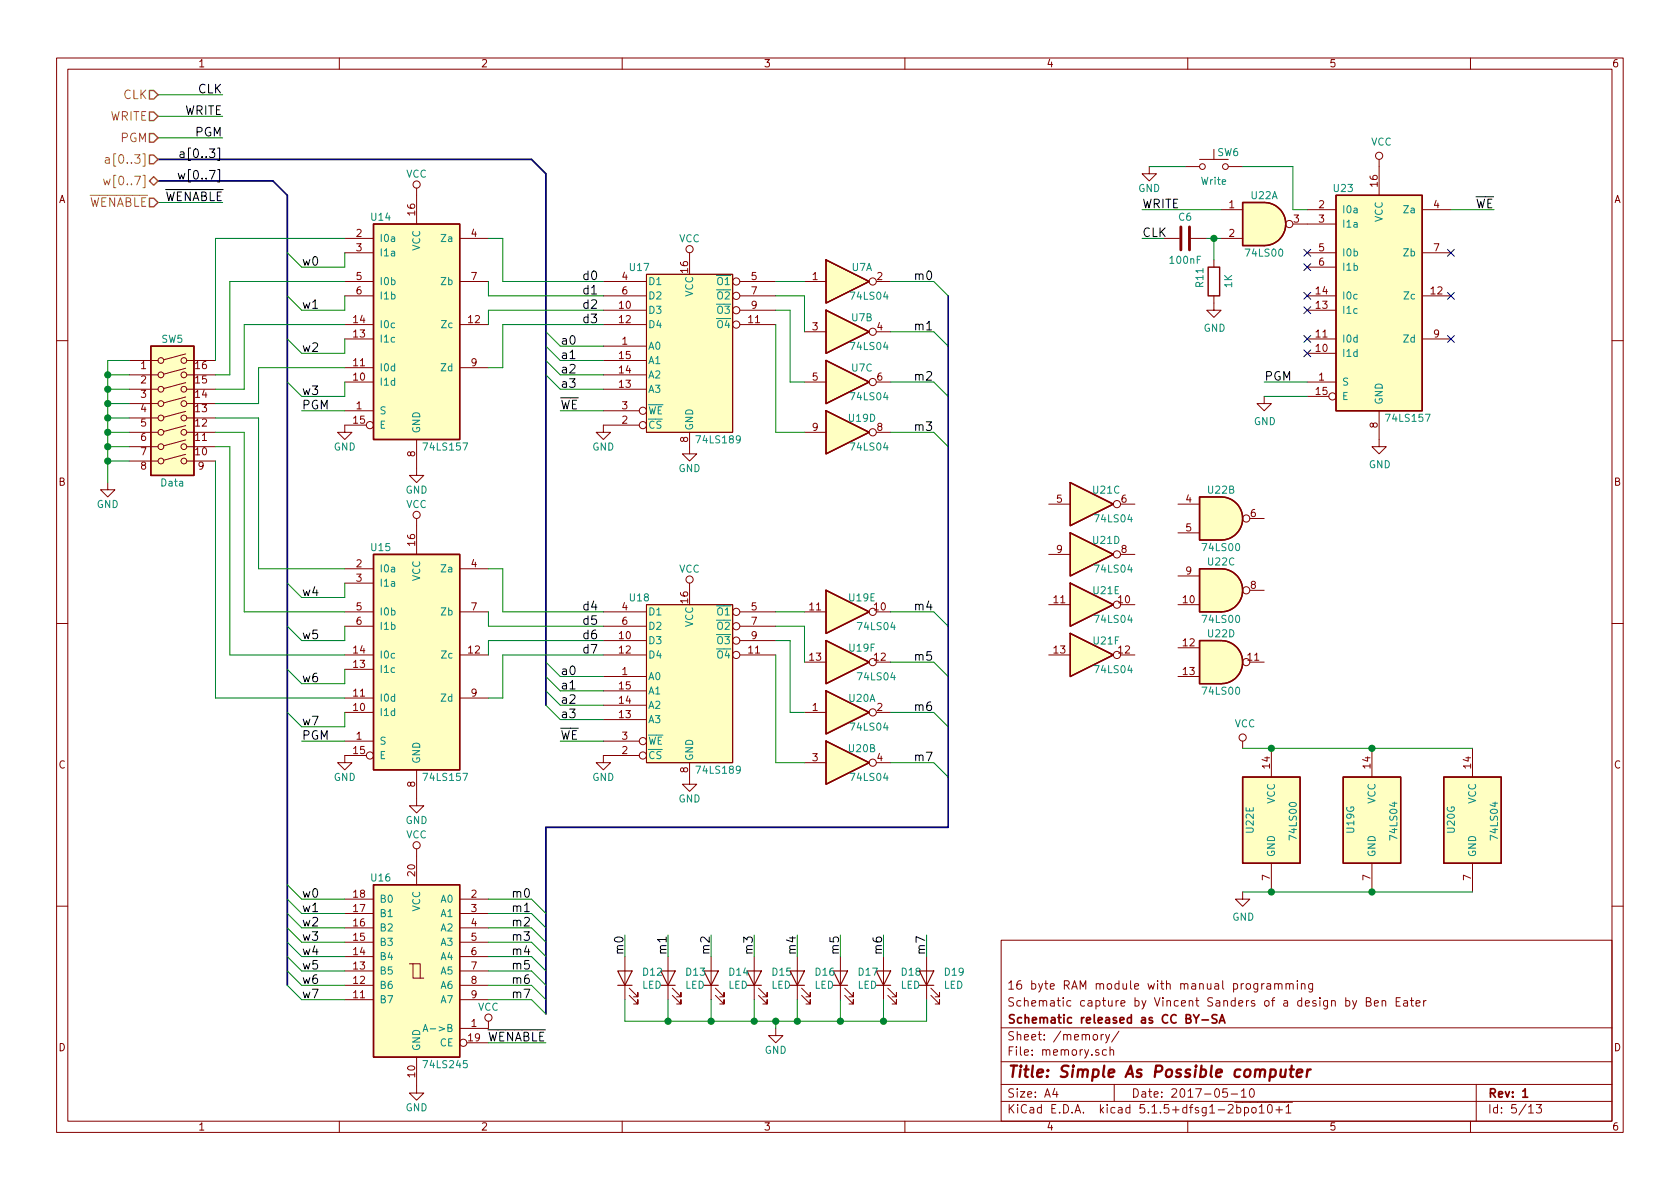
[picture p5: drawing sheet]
EESchema Schematic File Version 4
EELAYER 30 0
EELAYER END
$Descr A4 11693 8268
encoding utf-8
Sheet 5 13
Title "Simple As Possible computer"
Date "2017-05-10"
Rev "1"
Comp "Schematic released as CC BY-SA"
Comment1 "Schematic capture by Vincent Sanders of a design by Ben Eater"
Comment2 "16 byte RAM module with manual programming"
Comment3 ""
Comment4 ""
$EndDescr
Text HLabel 1100 1250 0    60   3State ~ 0
w[0..7]
Text HLabel 1100 650  0    60   Input ~ 0
CLK
Text Label 1550 650  2    60   ~ 0
CLK
Text Label 1550 1250 2    60   ~ 0
w[0..7]
Text Label 4350 6500 3    60   ~ 0
m0
Text Label 4650 6500 3    60   ~ 0
m1
Text Label 4950 6500 3    60   ~ 0
m2
Text Label 5250 6500 3    60   ~ 0
m3
Text Label 5550 6500 3    60   ~ 0
m4
Text Label 5850 6500 3    60   ~ 0
m5
Text Label 6150 6500 3    60   ~ 0
m6
Text Label 6450 6500 3    60   ~ 0
m7
Text HLabel 1100 800  0    60   Input ~ 0
WRITE
Text Label 1550 800  2    60   ~ 0
WRITE
Text Label 10400 1450 2    60   ~ 0
~WE
Text Label 7950 1450 0    60   ~ 0
WRITE
NoConn ~ 10100 1750
NoConn ~ 10100 2050
NoConn ~ 10100 2350
Entry Bus Bus
	1900 1250 2000 1350
Wire Wire Line
	4350 7100 4650 7100
Connection ~ 4650 7100
Connection ~ 4950 7100
Connection ~ 5250 7100
Connection ~ 6150 7100
Connection ~ 5850 7100
Connection ~ 5550 7100
Wire Wire Line
	10100 1450 10400 1450
Wire Wire Line
	5400 7150 5400 7100
Connection ~ 5400 7100
Wire Wire Line
	4650 7100 4950 7100
Wire Wire Line
	4950 7100 5250 7100
Wire Wire Line
	5250 7100 5400 7100
Wire Wire Line
	6150 7100 6450 7100
Wire Wire Line
	5850 7100 6150 7100
Wire Wire Line
	5550 7100 5850 7100
Wire Wire Line
	5400 7100 5550 7100
$Comp
L 74xx:74LS00 U22
U 1 1
P 8800 1550
F 0 "U22" H 8800 1750 50  0000 C CNN
F 1 "74LS00" H 8800 1350 50  0000 C CNN
F 2 "" H 8800 1550 50  0001 C CNN
F 3 "http://www.ti.com/lit/gpn/sn74ls00" H 8800 1550 50  0001 C CNN
	1    8800 1550
	1    0    0    -1  
$EndComp
$Comp
L 74xx:74LS00 U22
U 5 1
P 8850 5700
F 0 "U22" V 8700 5600 50  0000 L CNN
F 1 "74LS00" V 9000 5550 50  0000 L CNN
F 2 "" H 8850 5700 50  0001 C CNN
F 3 "http://www.ti.com/lit/gpn/sn74ls00" H 8850 5700 50  0001 C CNN
	5    8850 5700
	1    0    0    -1  
$EndComp
$Comp
L 74xx:74LS157 U23
U 1 1
P 9600 2050
F 0 "U23" H 9350 2800 50  0000 C CNN
F 1 "74LS157" H 9800 1200 50  0000 C CNN
F 2 "" H 9600 2050 50  0001 C CNN
F 3 "http://www.ti.com/lit/gpn/sn74LS157" H 9600 2050 50  0001 C CNN
	1    9600 2050
	1    0    0    -1  
$EndComp
$Comp
L power:VCC #PWR065
U 1 1
P 9600 1150
F 0 "#PWR065" H 9600 1000 50  0001 C CNN
F 1 "VCC" H 9617 1323 50  0000 C CNN
F 2 "" H 9600 1150 50  0001 C CNN
F 3 "" H 9600 1150 50  0001 C CNN
	1    9600 1150
	1    0    0    -1  
$EndComp
$Comp
L power:GND #PWR066
U 1 1
P 9600 3050
F 0 "#PWR066" H 9600 2800 50  0001 C CNN
F 1 "GND" H 9605 2877 50  0000 C CNN
F 2 "" H 9600 3050 50  0001 C CNN
F 3 "" H 9600 3050 50  0001 C CNN
	1    9600 3050
	1    0    0    -1  
$EndComp
$Comp
L Switch:SW_Push SW6
U 1 1
P 8450 1150
F 0 "SW6" H 8550 1250 50  0000 C CNN
F 1 "Write" H 8450 1050 50  0000 C CNN
F 2 "" H 8450 1350 50  0001 C CNN
F 3 "" H 8450 1350 50  0001 C CNN
	1    8450 1150
	1    0    0    -1  
$EndComp
$Comp
L power:GND #PWR060
U 1 1
P 8000 1150
F 0 "#PWR060" H 8000 900 50  0001 C CNN
F 1 "GND" H 8000 1000 50  0000 C CNN
F 2 "" H 8000 1150 50  0001 C CNN
F 3 "" H 8000 1150 50  0001 C CNN
	1    8000 1150
	1    0    0    -1  
$EndComp
NoConn ~ 9100 1750
NoConn ~ 9100 1850
NoConn ~ 9100 2050
NoConn ~ 9100 2150
NoConn ~ 9100 2350
NoConn ~ 9100 2450
$Comp
L power:GND #PWR064
U 1 1
P 8800 2750
F 0 "#PWR064" H 8800 2500 50  0001 C CNN
F 1 "GND" H 8805 2577 50  0000 C CNN
F 2 "" H 8800 2750 50  0001 C CNN
F 3 "" H 8800 2750 50  0001 C CNN
	1    8800 2750
	1    0    0    -1  
$EndComp
Text Label 8800 2650 0    60   ~ 0
PGM
$Comp
L Device:R R11
U 1 1
P 8450 1950
F 0 "R11" V 8350 1900 50  0000 L CNN
F 1 "1K" V 8550 1900 50  0000 L CNN
F 2 "" V 8380 1950 50  0001 C CNN
F 3 "~" H 8450 1950 50  0001 C CNN
	1    8450 1950
	1    0    0    -1  
$EndComp
$Comp
L power:GND #PWR061
U 1 1
P 8450 2100
F 0 "#PWR061" H 8450 1850 50  0001 C CNN
F 1 "GND" H 8455 1927 50  0000 C CNN
F 2 "" H 8450 2100 50  0001 C CNN
F 3 "" H 8450 2100 50  0001 C CNN
	1    8450 2100
	1    0    0    -1  
$EndComp
$Comp
L Device:C C6
U 1 1
P 8250 1650
F 0 "C6" V 8100 1650 50  0000 C CNN
F 1 "100nF" V 8400 1650 50  0000 C CNN
F 2 "" H 8288 1500 50  0001 C CNN
F 3 "~" H 8250 1650 50  0001 C CNN
	1    8250 1650
	0    1    1    0   
$EndComp
Wire Wire Line
	8400 1650 8450 1650
Wire Wire Line
	8450 1800 8450 1650
Connection ~ 8450 1650
Wire Wire Line
	8450 1650 8500 1650
Wire Wire Line
	7950 1650 8100 1650
Text Label 7950 1650 0    60   ~ 0
CLK
Wire Wire Line
	7950 1450 8500 1450
Wire Wire Line
	750  3100 750  3200
Wire Wire Line
	750  3000 750  3100
Wire Wire Line
	750  2900 750  3000
Wire Wire Line
	750  2800 750  2900
Wire Wire Line
	750  2700 750  2800
Wire Wire Line
	750  2600 750  2700
Wire Wire Line
	750  3200 750  3350
Wire Wire Line
	1500 1650 1500 2500
Wire Wire Line
	1600 2600 1600 1950
Wire Wire Line
	1700 2700 1700 2250
Wire Wire Line
	1800 2800 1800 2550
Wire Wire Line
	1500 2800 1800 2800
Wire Wire Line
	1500 2700 1700 2700
Wire Wire Line
	1500 2600 1600 2600
Wire Wire Line
	1500 2900 1800 2900
Wire Wire Line
	1500 3000 1700 3000
Wire Wire Line
	1500 3100 1600 3100
Connection ~ 750  3100
Wire Wire Line
	900  3100 750  3100
Connection ~ 750  3000
Wire Wire Line
	900  3000 750  3000
Connection ~ 750  2900
Wire Wire Line
	900  2900 750  2900
Connection ~ 750  2800
Wire Wire Line
	900  2800 750  2800
Connection ~ 750  2700
Wire Wire Line
	900  2700 750  2700
Connection ~ 750  2600
Wire Wire Line
	900  2600 750  2600
Connection ~ 750  3200
Wire Wire Line
	900  3200 750  3200
Wire Wire Line
	750  2500 900  2500
Wire Wire Line
	750  2500 750  2600
Wire Wire Line
	3900 5000 4200 5000
Wire Wire Line
	3900 4900 4200 4900
Wire Wire Line
	3900 4800 4200 4800
Wire Wire Line
	3900 4700 4200 4700
Wire Wire Line
	3900 2700 4200 2700
Wire Wire Line
	3900 2600 4200 2600
Wire Wire Line
	3900 2500 4200 2500
Wire Wire Line
	3900 2400 4200 2400
Text Label 1550 1100 2    60   ~ 0
a[0..3]
Entry Wire Line
	3800 4900 3900 5000
Entry Wire Line
	3800 4800 3900 4900
Entry Wire Line
	3800 4700 3900 4800
Entry Wire Line
	3800 4600 3900 4700
Entry Wire Line
	3800 2600 3900 2700
Entry Wire Line
	3800 2500 3900 2600
Entry Wire Line
	3800 2400 3900 2500
Entry Wire Line
	3800 2300 3900 2400
Text Label 3900 2850 0    60   ~ 0
~WE
Text Label 3900 5150 0    60   ~ 0
~WE
Text Label 2100 2850 0    60   ~ 0
PGM
Text Label 2100 5150 0    60   ~ 0
PGM
Text Label 2100 5050 0    60   ~ 0
w7
Text Label 2100 4750 0    60   ~ 0
w6
Text Label 2100 4450 0    60   ~ 0
w5
Text Label 2100 4150 0    60   ~ 0
w4
Text Label 2100 2750 0    60   ~ 0
w3
Text Label 2100 2450 0    60   ~ 0
w2
Text Label 2100 2150 0    60   ~ 0
w1
Text Label 2100 1850 0    60   ~ 0
w0
Entry Wire Line
	2000 4950 2100 5050
Entry Wire Line
	2000 4650 2100 4750
Entry Wire Line
	2000 4350 2100 4450
Entry Wire Line
	2000 4050 2100 4150
Entry Wire Line
	2000 2650 2100 2750
Entry Wire Line
	2000 2350 2100 2450
Entry Wire Line
	2000 2050 2100 2150
Entry Wire Line
	2000 1750 2100 1850
Text Label 4050 4550 0    60   ~ 0
d7
Text Label 4050 4450 0    60   ~ 0
d6
Text Label 4050 4350 0    60   ~ 0
d5
Text Label 4050 4250 0    60   ~ 0
d4
Text Label 4050 2250 0    60   ~ 0
d3
Text Label 4050 2150 0    60   ~ 0
d2
Text Label 4050 2050 0    60   ~ 0
d1
Text Label 4050 1950 0    60   ~ 0
d0
Text Label 3900 5000 0    60   ~ 0
a3
Text Label 3900 4900 0    60   ~ 0
a2
Text Label 3900 4800 0    60   ~ 0
a1
Text Label 3900 4700 0    60   ~ 0
a0
Text Label 3900 2700 0    60   ~ 0
a3
Text Label 3900 2600 0    60   ~ 0
a2
Text Label 3900 2500 0    60   ~ 0
a1
Text Label 3900 2400 0    60   ~ 0
a0
Text Label 3800 7250 2    60   ~ 0
~WENABLE
$Comp
L 74xx:74LS157 U14
U 1 1
P 2900 2250
F 0 "U14" H 2650 3000 50  0000 C CNN
F 1 "74LS157" H 3100 1400 50  0000 C CNN
F 2 "" H 2900 2250 50  0001 C CNN
F 3 "http://www.ti.com/lit/gpn/sn74LS157" H 2900 2250 50  0001 C CNN
	1    2900 2250
	1    0    0    -1  
$EndComp
$Comp
L 74xx:74LS157 U15
U 1 1
P 2900 4550
F 0 "U15" H 2650 5300 50  0000 C CNN
F 1 "74LS157" H 3100 3700 50  0000 C CNN
F 2 "" H 2900 4550 50  0001 C CNN
F 3 "http://www.ti.com/lit/gpn/sn74LS157" H 2900 4550 50  0001 C CNN
	1    2900 4550
	1    0    0    -1  
$EndComp
$Comp
L power:VCC #PWR046
U 1 1
P 2900 1350
F 0 "#PWR046" H 2900 1200 50  0001 C CNN
F 1 "VCC" H 2900 1500 50  0000 C CNN
F 2 "" H 2900 1350 50  0001 C CNN
F 3 "" H 2900 1350 50  0001 C CNN
	1    2900 1350
	1    0    0    -1  
$EndComp
$Comp
L power:GND #PWR047
U 1 1
P 2900 3250
F 0 "#PWR047" H 2900 3000 50  0001 C CNN
F 1 "GND" H 2900 3100 50  0000 C CNN
F 2 "" H 2900 3250 50  0001 C CNN
F 3 "" H 2900 3250 50  0001 C CNN
	1    2900 3250
	1    0    0    -1  
$EndComp
$Comp
L power:GND #PWR043
U 1 1
P 750 3350
F 0 "#PWR043" H 750 3100 50  0001 C CNN
F 1 "GND" H 750 3200 50  0000 C CNN
F 2 "" H 750 3350 50  0001 C CNN
F 3 "" H 750 3350 50  0001 C CNN
	1    750  3350
	1    0    0    -1  
$EndComp
$Comp
L power:GND #PWR044
U 1 1
P 2400 2950
F 0 "#PWR044" H 2400 2700 50  0001 C CNN
F 1 "GND" H 2400 2800 50  0000 C CNN
F 2 "" H 2400 2950 50  0001 C CNN
F 3 "" H 2400 2950 50  0001 C CNN
	1    2400 2950
	1    0    0    -1  
$EndComp
Text HLabel 1100 950  0    60   Input ~ 0
PGM
Text Label 1550 950  2    60   ~ 0
PGM
Wire Wire Line
	2400 1750 2400 1850
Wire Wire Line
	2400 2750 2400 2650
Wire Wire Line
	2400 2350 2400 2450
Wire Wire Line
	2400 2150 2400 2050
$Comp
L power:VCC #PWR048
U 1 1
P 2900 3650
F 0 "#PWR048" H 2900 3500 50  0001 C CNN
F 1 "VCC" H 2900 3800 50  0000 C CNN
F 2 "" H 2900 3650 50  0001 C CNN
F 3 "" H 2900 3650 50  0001 C CNN
	1    2900 3650
	1    0    0    -1  
$EndComp
$Comp
L power:GND #PWR049
U 1 1
P 2900 5550
F 0 "#PWR049" H 2900 5300 50  0001 C CNN
F 1 "GND" H 2900 5400 50  0000 C CNN
F 2 "" H 2900 5550 50  0001 C CNN
F 3 "" H 2900 5550 50  0001 C CNN
	1    2900 5550
	1    0    0    -1  
$EndComp
$Comp
L power:GND #PWR045
U 1 1
P 2400 5250
F 0 "#PWR045" H 2400 5000 50  0001 C CNN
F 1 "GND" H 2400 5100 50  0000 C CNN
F 2 "" H 2400 5250 50  0001 C CNN
F 3 "" H 2400 5250 50  0001 C CNN
	1    2400 5250
	1    0    0    -1  
$EndComp
Wire Wire Line
	2400 5050 2400 4950
Wire Wire Line
	1500 3200 1500 4850
Wire Wire Line
	2400 4750 2400 4650
Wire Wire Line
	1600 3100 1600 4550
Wire Wire Line
	2400 4450 2400 4350
Wire Wire Line
	1700 3000 1700 4250
Wire Wire Line
	2400 4150 2400 4050
Wire Wire Line
	1800 2900 1800 3950
$Comp
L sap:74LS189 U18
U 1 1
P 4800 4750
F 0 "U18" H 4450 5350 50  0000 C CNN
F 1 "74LS189" H 5000 4150 50  0000 C CNN
F 2 "" H 4800 4750 50  0000 C CNN
F 3 "" H 4800 4750 50  0000 C CNN
	1    4800 4750
	1    0    0    -1  
$EndComp
Entry Bus Bus
	3700 1100 3800 1200
Text HLabel 1100 1100 0    60   Input ~ 0
a[0..3]
$Comp
L power:GND #PWR053
U 1 1
P 4200 2950
F 0 "#PWR053" H 4200 2700 50  0001 C CNN
F 1 "GND" H 4200 2800 50  0000 C CNN
F 2 "" H 4200 2950 50  0001 C CNN
F 3 "" H 4200 2950 50  0001 C CNN
	1    4200 2950
	1    0    0    -1  
$EndComp
$Comp
L power:GND #PWR054
U 1 1
P 4200 5250
F 0 "#PWR054" H 4200 5000 50  0001 C CNN
F 1 "GND" H 4200 5100 50  0000 C CNN
F 2 "" H 4200 5250 50  0001 C CNN
F 3 "" H 4200 5250 50  0001 C CNN
	1    4200 5250
	1    0    0    -1  
$EndComp
Wire Wire Line
	3500 3950 3500 4250
Wire Wire Line
	3500 4850 3500 4550
$Comp
L 74xx:74LS245 U16
U 1 1
P 2900 6750
F 0 "U16" H 3150 7400 50  0000 C CNN
F 1 "74LS245" H 2700 6100 50  0000 C CNN
F 2 "" H 2900 6750 50  0001 C CNN
F 3 "http://www.ti.com/lit/gpn/sn74LS245" H 2900 6750 50  0001 C CNN
	1    2900 6750
	-1   0    0    -1  
$EndComp
$Comp
L power:GND #PWR051
U 1 1
P 2900 7550
F 0 "#PWR051" H 2900 7300 50  0001 C CNN
F 1 "GND" H 2900 7400 50  0000 C CNN
F 2 "" H 2900 7550 50  0001 C CNN
F 3 "" H 2900 7550 50  0001 C CNN
	1    2900 7550
	1    0    0    -1  
$EndComp
$Comp
L power:VCC #PWR050
U 1 1
P 2900 5950
F 0 "#PWR050" H 2900 5800 50  0001 C CNN
F 1 "VCC" H 2900 6100 50  0000 C CNN
F 2 "" H 2900 5950 50  0001 C CNN
F 3 "" H 2900 5950 50  0001 C CNN
	1    2900 5950
	1    0    0    -1  
$EndComp
Entry Wire Line
	2000 6850 2100 6950
Entry Wire Line
	2000 6750 2100 6850
Entry Wire Line
	2000 6650 2100 6750
Entry Wire Line
	2000 6550 2100 6650
Entry Wire Line
	2000 6450 2100 6550
Entry Wire Line
	2000 6350 2100 6450
Entry Wire Line
	2000 6250 2100 6350
Entry Wire Line
	2000 6150 2100 6250
$Comp
L power:VCC #PWR052
U 1 1
P 3400 7150
F 0 "#PWR052" H 3400 7000 50  0001 C CNN
F 1 "VCC" H 3400 7300 50  0000 C CNN
F 2 "" H 3400 7150 50  0001 C CNN
F 3 "" H 3400 7150 50  0001 C CNN
	1    3400 7150
	1    0    0    -1  
$EndComp
Text Label 2100 6250 0    60   ~ 0
w0
Text Label 2100 6350 0    60   ~ 0
w1
Text Label 2100 6450 0    60   ~ 0
w2
Text Label 2100 6550 0    60   ~ 0
w3
Text Label 2100 6650 0    60   ~ 0
w4
Text Label 2100 6750 0    60   ~ 0
w5
Text Label 2100 6850 0    60   ~ 0
w6
Text Label 2100 6950 0    60   ~ 0
w7
Wire Bus Line
	1900 1250 1100 1250
Wire Wire Line
	1100 650  1550 650 
Wire Wire Line
	1100 800  1550 800 
Wire Wire Line
	1100 950  1550 950 
$Comp
L 74xx:74LS04 U19
U 7 1
P 9550 5700
F 0 "U19" V 9400 5600 50  0000 L CNN
F 1 "74LS04" V 9700 5550 50  0000 L CNN
F 2 "" H 9550 5700 50  0001 C CNN
F 3 "http://www.ti.com/lit/gpn/sn74LS04" H 9550 5700 50  0001 C CNN
	7    9550 5700
	1    0    0    -1  
$EndComp
$Comp
L 74xx:74LS04 U7
U 1 1
P 5900 1950
F 0 "U7" H 6000 2050 50  0000 C CNN
F 1 "74LS04" H 6050 1850 50  0000 C CNN
F 2 "" H 5900 1950 50  0001 C CNN
F 3 "http://www.ti.com/lit/gpn/sn74LS04" H 5900 1950 50  0001 C CNN
	1    5900 1950
	1    0    0    -1  
$EndComp
$Comp
L 74xx:74LS04 U20
U 7 1
P 10250 5700
F 0 "U20" V 10100 5600 50  0000 L CNN
F 1 "74LS04" V 10400 5550 50  0000 L CNN
F 2 "" H 10250 5700 50  0001 C CNN
F 3 "http://www.ti.com/lit/gpn/sn74LS04" H 10250 5700 50  0001 C CNN
	7    10250 5700
	1    0    0    -1  
$EndComp
$Comp
L 74xx:74LS04 U7
U 2 1
P 5900 2300
F 0 "U7" H 6000 2400 50  0000 C CNN
F 1 "74LS04" H 6050 2200 50  0000 C CNN
F 2 "" H 5900 2300 50  0001 C CNN
F 3 "http://www.ti.com/lit/gpn/sn74LS04" H 5900 2300 50  0001 C CNN
	2    5900 2300
	1    0    0    -1  
$EndComp
$Comp
L 74xx:74LS04 U7
U 3 1
P 5900 2650
F 0 "U7" H 6000 2750 50  0000 C CNN
F 1 "74LS04" H 6050 2550 50  0000 C CNN
F 2 "" H 5900 2650 50  0001 C CNN
F 3 "http://www.ti.com/lit/gpn/sn74LS04" H 5900 2650 50  0001 C CNN
	3    5900 2650
	1    0    0    -1  
$EndComp
$Comp
L 74xx:74LS04 U19
U 4 1
P 5900 3000
F 0 "U19" H 6000 3100 50  0000 C CNN
F 1 "74LS04" H 6050 2900 50  0000 C CNN
F 2 "" H 5900 3000 50  0001 C CNN
F 3 "http://www.ti.com/lit/gpn/sn74LS04" H 5900 3000 50  0001 C CNN
	4    5900 3000
	1    0    0    -1  
$EndComp
$Comp
L 74xx:74LS04 U19
U 5 1
P 5900 4250
F 0 "U19" H 6000 4350 50  0000 C CNN
F 1 "74LS04" H 6100 4150 50  0000 C CNN
F 2 "" H 5900 4250 50  0001 C CNN
F 3 "http://www.ti.com/lit/gpn/sn74LS04" H 5900 4250 50  0001 C CNN
	5    5900 4250
	1    0    0    -1  
$EndComp
$Comp
L 74xx:74LS04 U19
U 6 1
P 5900 4600
F 0 "U19" H 6000 4700 50  0000 C CNN
F 1 "74LS04" H 6100 4500 50  0000 C CNN
F 2 "" H 5900 4600 50  0001 C CNN
F 3 "http://www.ti.com/lit/gpn/sn74LS04" H 5900 4600 50  0001 C CNN
	6    5900 4600
	1    0    0    -1  
$EndComp
$Comp
L 74xx:74LS04 U20
U 1 1
P 5900 4950
F 0 "U20" H 6000 5050 50  0000 C CNN
F 1 "74LS04" H 6050 4850 50  0000 C CNN
F 2 "" H 5900 4950 50  0001 C CNN
F 3 "http://www.ti.com/lit/gpn/sn74LS04" H 5900 4950 50  0001 C CNN
	1    5900 4950
	1    0    0    -1  
$EndComp
$Comp
L 74xx:74LS04 U20
U 2 1
P 5900 5300
F 0 "U20" H 6000 5400 50  0000 C CNN
F 1 "74LS04" H 6050 5200 50  0000 C CNN
F 2 "" H 5900 5300 50  0001 C CNN
F 3 "http://www.ti.com/lit/gpn/sn74LS04" H 5900 5300 50  0001 C CNN
	2    5900 5300
	1    0    0    -1  
$EndComp
$Comp
L sap:74LS189 U17
U 1 1
P 4800 2450
F 0 "U17" H 4450 3050 50  0000 C CNN
F 1 "74LS189" H 5000 1850 50  0000 C CNN
F 2 "" H 4800 2450 50  0000 C CNN
F 3 "" H 4800 2450 50  0000 C CNN
	1    4800 2450
	1    0    0    -1  
$EndComp
Wire Wire Line
	5600 1950 5400 1950
Wire Wire Line
	5600 2300 5600 2050
Wire Wire Line
	5600 2050 5400 2050
Wire Wire Line
	5600 2650 5500 2650
Wire Wire Line
	5500 2650 5500 2150
Wire Wire Line
	5500 2150 5400 2150
Wire Wire Line
	5600 3000 5400 3000
Wire Wire Line
	5400 3000 5400 2250
Wire Wire Line
	5600 4250 5400 4250
Wire Wire Line
	5600 4600 5600 4350
Wire Wire Line
	5600 4350 5400 4350
Wire Wire Line
	5600 4950 5500 4950
Wire Wire Line
	5500 4950 5500 4450
Wire Wire Line
	5500 4450 5400 4450
Wire Wire Line
	5600 5300 5400 5300
Wire Wire Line
	5400 5300 5400 4550
Wire Wire Line
	1100 1400 1550 1400
Text Label 1150 1400 0    60   ~ 0
~WENABLE
Text HLabel 1100 1400 0    60   Input ~ 0
~WENABLE
$Comp
L power:GND #PWR059
U 1 1
P 5400 7150
F 0 "#PWR059" H 5400 6900 50  0001 C CNN
F 1 "GND" H 5400 7000 50  0000 C CNN
F 2 "" H 5400 7150 50  0001 C CNN
F 3 "" H 5400 7150 50  0001 C CNN
	1    5400 7150
	1    0    0    -1  
$EndComp
$Comp
L Device:LED D12
U 1 1
P 4350 6800
F 0 "D12" V 4389 6683 50  0000 R CNN
F 1 "LED" V 4298 6683 50  0000 R CNN
F 2 "" H 4350 6800 50  0001 C CNN
F 3 "~" H 4350 6800 50  0001 C CNN
	1    4350 6800
	0    -1   -1   0   
$EndComp
$Comp
L Device:LED D13
U 1 1
P 4650 6800
F 0 "D13" V 4689 6683 50  0000 R CNN
F 1 "LED" V 4598 6683 50  0000 R CNN
F 2 "" H 4650 6800 50  0001 C CNN
F 3 "~" H 4650 6800 50  0001 C CNN
	1    4650 6800
	0    -1   -1   0   
$EndComp
$Comp
L Device:LED D14
U 1 1
P 4950 6800
F 0 "D14" V 4989 6683 50  0000 R CNN
F 1 "LED" V 4898 6683 50  0000 R CNN
F 2 "" H 4950 6800 50  0001 C CNN
F 3 "~" H 4950 6800 50  0001 C CNN
	1    4950 6800
	0    -1   -1   0   
$EndComp
$Comp
L Device:LED D15
U 1 1
P 5250 6800
F 0 "D15" V 5289 6683 50  0000 R CNN
F 1 "LED" V 5198 6683 50  0000 R CNN
F 2 "" H 5250 6800 50  0001 C CNN
F 3 "~" H 5250 6800 50  0001 C CNN
	1    5250 6800
	0    -1   -1   0   
$EndComp
$Comp
L Device:LED D16
U 1 1
P 5550 6800
F 0 "D16" V 5589 6683 50  0000 R CNN
F 1 "LED" V 5498 6683 50  0000 R CNN
F 2 "" H 5550 6800 50  0001 C CNN
F 3 "~" H 5550 6800 50  0001 C CNN
	1    5550 6800
	0    -1   -1   0   
$EndComp
$Comp
L Device:LED D17
U 1 1
P 5850 6800
F 0 "D17" V 5889 6683 50  0000 R CNN
F 1 "LED" V 5798 6683 50  0000 R CNN
F 2 "" H 5850 6800 50  0001 C CNN
F 3 "~" H 5850 6800 50  0001 C CNN
	1    5850 6800
	0    -1   -1   0   
$EndComp
$Comp
L Device:LED D18
U 1 1
P 6150 6800
F 0 "D18" V 6189 6683 50  0000 R CNN
F 1 "LED" V 6098 6683 50  0000 R CNN
F 2 "" H 6150 6800 50  0001 C CNN
F 3 "~" H 6150 6800 50  0001 C CNN
	1    6150 6800
	0    -1   -1   0   
$EndComp
$Comp
L Device:LED D19
U 1 1
P 6450 6800
F 0 "D19" V 6489 6683 50  0000 R CNN
F 1 "LED" V 6398 6683 50  0000 R CNN
F 2 "" H 6450 6800 50  0001 C CNN
F 3 "~" H 6450 6800 50  0001 C CNN
	1    6450 6800
	0    -1   -1   0   
$EndComp
Wire Wire Line
	4350 6950 4350 7100
Wire Wire Line
	4650 6950 4650 7100
Wire Wire Line
	4950 6950 4950 7100
Wire Wire Line
	5250 6950 5250 7100
Wire Wire Line
	5550 6950 5550 7100
Wire Wire Line
	5850 6950 5850 7100
Wire Wire Line
	6150 6950 6150 7100
Wire Wire Line
	6450 6950 6450 7100
Wire Wire Line
	2400 1650 1500 1650
Wire Wire Line
	2400 1850 2100 1850
Wire Wire Line
	2400 1950 1600 1950
Wire Wire Line
	2400 2150 2100 2150
Wire Wire Line
	2400 2250 1700 2250
Wire Wire Line
	2400 2450 2100 2450
Wire Wire Line
	2400 2550 1800 2550
Wire Wire Line
	2400 2750 2100 2750
Wire Wire Line
	2400 3950 1800 3950
Wire Wire Line
	2400 4150 2100 4150
Wire Wire Line
	2400 4250 1700 4250
Wire Wire Line
	2400 4450 2100 4450
Wire Wire Line
	2400 4550 1600 4550
Wire Wire Line
	2400 4750 2100 4750
Wire Wire Line
	2400 4850 1500 4850
Wire Wire Line
	2400 5050 2100 5050
Wire Wire Line
	2100 6250 2400 6250
Wire Wire Line
	2400 6350 2100 6350
Wire Wire Line
	2100 6450 2400 6450
Wire Wire Line
	2400 6550 2100 6550
Wire Wire Line
	2100 6650 2400 6650
Wire Wire Line
	2400 6750 2100 6750
Wire Wire Line
	2100 6850 2400 6850
Wire Wire Line
	2400 6950 2100 6950
Wire Wire Line
	3400 4350 3400 4250
Wire Wire Line
	3400 4450 3400 4550
Wire Wire Line
	3400 4850 3500 4850
Wire Wire Line
	3400 3950 3500 3950
Wire Wire Line
	3400 2050 3400 1950
Wire Wire Line
	3400 2150 3400 2250
Wire Wire Line
	3400 2550 3500 2550
Wire Wire Line
	3500 2550 3500 2250
Wire Wire Line
	3400 1650 3500 1650
Wire Wire Line
	3500 1650 3500 1950
Wire Bus Line
	1100 1100 3700 1100
Wire Wire Line
	3500 1950 4200 1950
Wire Wire Line
	3400 2050 4200 2050
Wire Wire Line
	3400 2150 4200 2150
Wire Wire Line
	3500 2250 4200 2250
Wire Wire Line
	3500 4250 4200 4250
Wire Wire Line
	3400 4350 4200 4350
Wire Wire Line
	3400 4450 4200 4450
Wire Wire Line
	3500 4550 4200 4550
Wire Wire Line
	6500 1950 6200 1950
Wire Wire Line
	6500 2300 6200 2300
Wire Wire Line
	6500 2650 6200 2650
Wire Wire Line
	6500 3000 6200 3000
Wire Wire Line
	6500 4250 6200 4250
Wire Wire Line
	6500 4600 6200 4600
Wire Wire Line
	6500 4950 6200 4950
Wire Wire Line
	6500 5300 6200 5300
Wire Wire Line
	3700 6950 3400 6950
Wire Wire Line
	3700 6850 3400 6850
Wire Wire Line
	3700 6750 3400 6750
Wire Wire Line
	3700 6650 3400 6650
Wire Wire Line
	3700 6550 3400 6550
Wire Wire Line
	3700 6450 3400 6450
Wire Wire Line
	3700 6350 3400 6350
Wire Wire Line
	3700 6250 3400 6250
Entry Wire Line
	3700 6950 3800 7050
Entry Wire Line
	3700 6850 3800 6950
Entry Wire Line
	3700 6750 3800 6850
Entry Wire Line
	3700 6650 3800 6750
Entry Wire Line
	3700 6550 3800 6650
Entry Wire Line
	3700 6450 3800 6550
Entry Wire Line
	3700 6350 3800 6450
Entry Wire Line
	3700 6250 3800 6350
Entry Wire Line
	6500 5300 6600 5400
Entry Wire Line
	6500 4950 6600 5050
Entry Wire Line
	6500 4600 6600 4700
Entry Wire Line
	6500 4250 6600 4350
Entry Wire Line
	6500 1950 6600 2050
Entry Wire Line
	6500 2300 6600 2400
Entry Wire Line
	6500 2650 6600 2750
Entry Wire Line
	6500 3000 6600 3100
Text Label 3700 6250 2    60   ~ 0
m0
Text Label 3700 6350 2    60   ~ 0
m1
Text Label 3700 6450 2    60   ~ 0
m2
Text Label 3700 6550 2    60   ~ 0
m3
Text Label 3700 6650 2    60   ~ 0
m4
Text Label 3700 6750 2    60   ~ 0
m5
Text Label 3700 6850 2    60   ~ 0
m6
Text Label 3700 6950 2    60   ~ 0
m7
Text Label 6500 1950 2    60   ~ 0
m0
Text Label 6500 2300 2    60   ~ 0
m1
Text Label 6500 2650 2    60   ~ 0
m2
Text Label 6500 3000 2    60   ~ 0
m3
Text Label 6500 4250 2    60   ~ 0
m4
Text Label 6500 4600 2    60   ~ 0
m5
Text Label 6500 4950 2    60   ~ 0
m6
Text Label 6500 5300 2    60   ~ 0
m7
$Comp
L power:VCC #PWR062
U 1 1
P 8650 5200
F 0 "#PWR062" H 8650 5050 50  0001 C CNN
F 1 "VCC" H 8667 5373 50  0000 C CNN
F 2 "" H 8650 5200 50  0001 C CNN
F 3 "" H 8650 5200 50  0001 C CNN
	1    8650 5200
	1    0    0    -1  
$EndComp
$Comp
L power:GND #PWR063
U 1 1
P 8650 6200
F 0 "#PWR063" H 8650 5950 50  0001 C CNN
F 1 "GND" H 8655 6027 50  0000 C CNN
F 2 "" H 8650 6200 50  0001 C CNN
F 3 "" H 8650 6200 50  0001 C CNN
	1    8650 6200
	1    0    0    -1  
$EndComp
Wire Wire Line
	10250 6200 9550 6200
Connection ~ 8850 6200
Wire Wire Line
	8850 6200 8650 6200
Connection ~ 9550 6200
Wire Wire Line
	9550 6200 8850 6200
Wire Wire Line
	8650 5200 8850 5200
Connection ~ 8850 5200
Wire Wire Line
	8850 5200 9550 5200
Connection ~ 9550 5200
Wire Wire Line
	9550 5200 10250 5200
Wire Wire Line
	6450 6500 6450 6650
Wire Wire Line
	6150 6500 6150 6650
Wire Wire Line
	5850 6500 5850 6650
Wire Wire Line
	5550 6500 5550 6650
Wire Wire Line
	5250 6500 5250 6650
Wire Wire Line
	4950 6500 4950 6650
Wire Wire Line
	4650 6500 4650 6650
Wire Wire Line
	4350 6500 4350 6650
Wire Wire Line
	8000 1150 8250 1150
Wire Wire Line
	8650 1150 9000 1150
Wire Wire Line
	9000 1150 9000 1450
Wire Wire Line
	9000 1450 9100 1450
Wire Wire Line
	2100 2850 2400 2850
Wire Wire Line
	2100 5150 2400 5150
Wire Wire Line
	3900 5150 4200 5150
Wire Wire Line
	3900 2850 4200 2850
Wire Wire Line
	8800 2650 9100 2650
Wire Wire Line
	9100 2750 8800 2750
Wire Wire Line
	3800 7250 3400 7250
$Comp
L Switch:SW_DIP_x08 SW5
U 1 1
P 1200 2900
F 0 "SW5" H 1200 3450 50  0000 C CNN
F 1 "Data" H 1200 2450 50  0000 C CNN
F 2 "" H 1200 2900 50  0001 C CNN
F 3 "" H 1200 2900 50  0001 C CNN
	1    1200 2900
	1    0    0    -1  
$EndComp
$Comp
L power:GND #PWR056
U 1 1
P 4800 3100
F 0 "#PWR056" H 4800 2850 50  0001 C CNN
F 1 "GND" H 4800 2950 50  0000 C CNN
F 2 "" H 4800 3100 50  0001 C CNN
F 3 "" H 4800 3100 50  0001 C CNN
	1    4800 3100
	1    0    0    -1  
$EndComp
$Comp
L power:GND #PWR058
U 1 1
P 4800 5400
F 0 "#PWR058" H 4800 5150 50  0001 C CNN
F 1 "GND" H 4800 5250 50  0000 C CNN
F 2 "" H 4800 5400 50  0001 C CNN
F 3 "" H 4800 5400 50  0001 C CNN
	1    4800 5400
	1    0    0    -1  
$EndComp
$Comp
L power:VCC #PWR057
U 1 1
P 4800 4100
F 0 "#PWR057" H 4800 3950 50  0001 C CNN
F 1 "VCC" H 4800 4250 50  0000 C CNN
F 2 "" H 4800 4100 50  0001 C CNN
F 3 "" H 4800 4100 50  0001 C CNN
	1    4800 4100
	1    0    0    -1  
$EndComp
$Comp
L power:VCC #PWR055
U 1 1
P 4800 1800
F 0 "#PWR055" H 4800 1650 50  0001 C CNN
F 1 "VCC" H 4800 1950 50  0000 C CNN
F 2 "" H 4800 1800 50  0001 C CNN
F 3 "" H 4800 1800 50  0001 C CNN
	1    4800 1800
	1    0    0    -1  
$EndComp
Wire Bus Line
	6600 5750 3800 5750
$Comp
L 74xx:74LS04 U21
U 3 1
P 7600 3500
F 0 "U21" H 7700 3600 50  0000 C CNN
F 1 "74LS04" H 7750 3400 50  0000 C CNN
F 2 "" H 7600 3500 50  0001 C CNN
F 3 "http://www.ti.com/lit/gpn/sn74LS04" H 7600 3500 50  0001 C CNN
	3    7600 3500
	1    0    0    -1  
$EndComp
$Comp
L 74xx:74LS04 U21
U 4 1
P 7600 3850
F 0 "U21" H 7700 3950 50  0000 C CNN
F 1 "74LS04" H 7750 3750 50  0000 C CNN
F 2 "" H 7600 3850 50  0001 C CNN
F 3 "http://www.ti.com/lit/gpn/sn74LS04" H 7600 3850 50  0001 C CNN
	4    7600 3850
	1    0    0    -1  
$EndComp
$Comp
L 74xx:74LS04 U21
U 5 1
P 7600 4200
F 0 "U21" H 7700 4300 50  0000 C CNN
F 1 "74LS04" H 7750 4100 50  0000 C CNN
F 2 "" H 7600 4200 50  0001 C CNN
F 3 "http://www.ti.com/lit/gpn/sn74LS04" H 7600 4200 50  0001 C CNN
	5    7600 4200
	1    0    0    -1  
$EndComp
$Comp
L 74xx:74LS04 U21
U 6 1
P 7600 4550
F 0 "U21" H 7700 4650 50  0000 C CNN
F 1 "74LS04" H 7750 4450 50  0000 C CNN
F 2 "" H 7600 4550 50  0001 C CNN
F 3 "http://www.ti.com/lit/gpn/sn74LS04" H 7600 4550 50  0001 C CNN
	6    7600 4550
	1    0    0    -1  
$EndComp
$Comp
L 74xx:74LS00 U22
U 2 1
P 8500 3600
F 0 "U22" H 8500 3800 50  0000 C CNN
F 1 "74LS00" H 8500 3400 50  0000 C CNN
F 2 "" H 8500 3600 50  0001 C CNN
F 3 "http://www.ti.com/lit/gpn/sn74ls00" H 8500 3600 50  0001 C CNN
	2    8500 3600
	1    0    0    -1  
$EndComp
$Comp
L 74xx:74LS00 U22
U 3 1
P 8500 4100
F 0 "U22" H 8500 4300 50  0000 C CNN
F 1 "74LS00" H 8500 3900 50  0000 C CNN
F 2 "" H 8500 4100 50  0001 C CNN
F 3 "http://www.ti.com/lit/gpn/sn74ls00" H 8500 4100 50  0001 C CNN
	3    8500 4100
	1    0    0    -1  
$EndComp
$Comp
L 74xx:74LS00 U22
U 4 1
P 8500 4600
F 0 "U22" H 8500 4800 50  0000 C CNN
F 1 "74LS00" H 8500 4400 50  0000 C CNN
F 2 "" H 8500 4600 50  0001 C CNN
F 3 "http://www.ti.com/lit/gpn/sn74ls00" H 8500 4600 50  0001 C CNN
	4    8500 4600
	1    0    0    -1  
$EndComp
Wire Bus Line
	3800 1200 3800 4900
Wire Bus Line
	6600 2050 6600 5750
Wire Bus Line
	3800 5750 3800 7050
Wire Bus Line
	2000 1350 2000 6850
$EndSCHEMATC
